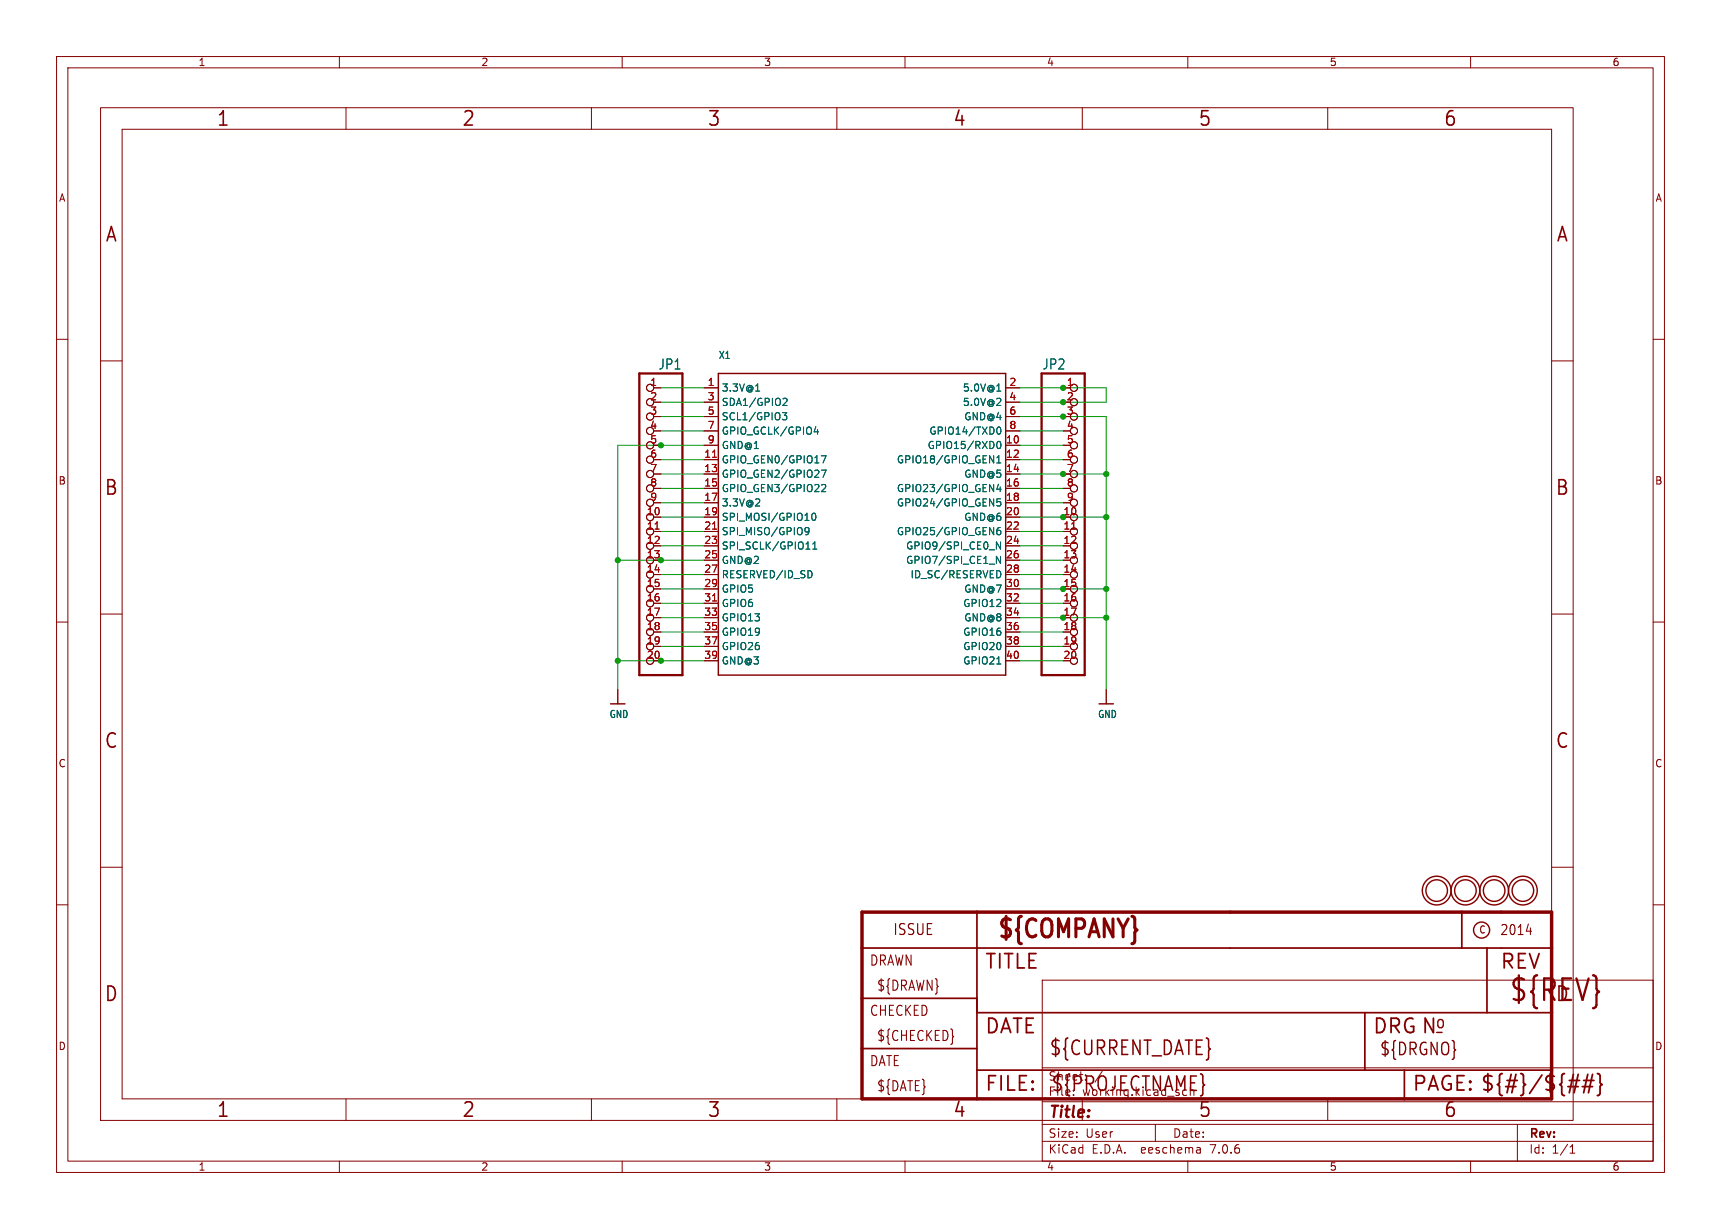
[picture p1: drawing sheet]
(kicad_sch (version 20230121) (generator eeschema)

 (paper "User" 304.267 217.322)

 (lib_symbols
  (symbol "working-eagle-import:FRAME_A4" (in_bom yes) (on_board yes)
   (property "Reference" "#FRAME" (at 0 0 0) (effects (font (size 1.27 1.27)) hide))
   (property "Value" "" (at 0 0 0) (effects (font (size 1.27 1.27)) hide))
   (property "Footprint" "" (at 0 0 0) (effects (font (size 1.27 1.27)) hide))
   (property "Datasheet" "" (at 0 0 0) (effects (font (size 1.27 1.27)) hide))
   (property "ki_locked" "" (at 0 0 0) (effects (font (size 1.27 1.27))))
   (symbol "FRAME_A4_1_0"
    (polyline (pts (xy 0 44.7675) (xy 3.81 44.7675)) (stroke (width 0) (type default)) (fill (type none)))
    (polyline (pts (xy 0 89.535) (xy 3.81 89.535)) (stroke (width 0) (type default)) (fill (type none)))
    (polyline (pts (xy 0 134.3025) (xy 3.81 134.3025)) (stroke (width 0) (type default)) (fill (type none)))
    (polyline (pts (xy 3.81 3.81) (xy 3.81 175.26)) (stroke (width 0) (type default)) (fill (type none)))
    (polyline (pts (xy 43.3917 0) (xy 43.3917 3.81)) (stroke (width 0) (type default)) (fill (type none)))
    (polyline (pts (xy 43.3917 175.26) (xy 43.3917 179.07)) (stroke (width 0) (type default)) (fill (type none)))
    (polyline (pts (xy 86.7833 0) (xy 86.7833 3.81)) (stroke (width 0) (type default)) (fill (type none)))
    (polyline (pts (xy 86.7833 175.26) (xy 86.7833 179.07)) (stroke (width 0) (type default)) (fill (type none)))
    (polyline (pts (xy 130.175 0) (xy 130.175 3.81)) (stroke (width 0) (type default)) (fill (type none)))
    (polyline (pts (xy 130.175 175.26) (xy 130.175 179.07)) (stroke (width 0) (type default)) (fill (type none)))
    (polyline (pts (xy 173.5667 0) (xy 173.5667 3.81)) (stroke (width 0) (type default)) (fill (type none)))
    (polyline (pts (xy 173.5667 175.26) (xy 173.5667 179.07)) (stroke (width 0) (type default)) (fill (type none)))
    (polyline (pts (xy 216.9583 0) (xy 216.9583 3.81)) (stroke (width 0) (type default)) (fill (type none)))
    (polyline (pts (xy 216.9583 175.26) (xy 216.9583 179.07)) (stroke (width 0) (type default)) (fill (type none)))
    (polyline (pts (xy 256.54 3.81) (xy 3.81 3.81)) (stroke (width 0) (type default)) (fill (type none)))
    (polyline (pts (xy 256.54 3.81) (xy 256.54 8.89)) (stroke (width 0.1016) (type solid)) (fill (type none)))
    (polyline (pts (xy 256.54 3.81) (xy 256.54 175.26)) (stroke (width 0) (type default)) (fill (type none)))
    (polyline (pts (xy 256.54 8.89) (xy 256.54 13.97)) (stroke (width 0.1016) (type solid)) (fill (type none)))
    (polyline (pts (xy 256.54 13.97) (xy 256.54 19.05)) (stroke (width 0.1016) (type solid)) (fill (type none)))
    (polyline (pts (xy 256.54 19.05) (xy 256.54 36.83)) (stroke (width 0.1016) (type solid)) (fill (type none)))
    (polyline (pts (xy 256.54 44.7675) (xy 260.35 44.7675)) (stroke (width 0) (type default)) (fill (type none)))
    (polyline (pts (xy 256.54 89.535) (xy 260.35 89.535)) (stroke (width 0) (type default)) (fill (type none)))
    (polyline (pts (xy 256.54 134.3025) (xy 260.35 134.3025)) (stroke (width 0) (type default)) (fill (type none)))
    (polyline (pts (xy 256.54 175.26) (xy 3.81 175.26)) (stroke (width 0) (type default)) (fill (type none)))
    (polyline (pts (xy 0 0) (xy 260.35 0) (xy 260.35 179.07) (xy 0 179.07) (xy 0 0)) (stroke (width 0) (type default)) (fill (type none)))
    (text "1" (at 21.6958 1.905 0) (effects (font (size 2.54 2.286))))
    (text "1" (at 21.6958 177.165 0) (effects (font (size 2.54 2.286))))
    (text "2" (at 65.0875 1.905 0) (effects (font (size 2.54 2.286))))
    (text "2" (at 65.0875 177.165 0) (effects (font (size 2.54 2.286))))
    (text "3" (at 108.4792 1.905 0) (effects (font (size 2.54 2.286))))
    (text "3" (at 108.4792 177.165 0) (effects (font (size 2.54 2.286))))
    (text "4" (at 151.8708 1.905 0) (effects (font (size 2.54 2.286))))
    (text "4" (at 151.8708 177.165 0) (effects (font (size 2.54 2.286))))
    (text "5" (at 195.2625 1.905 0) (effects (font (size 2.54 2.286))))
    (text "5" (at 195.2625 177.165 0) (effects (font (size 2.54 2.286))))
    (text "6" (at 238.6542 1.905 0) (effects (font (size 2.54 2.286))))
    (text "6" (at 238.6542 177.165 0) (effects (font (size 2.54 2.286))))
    (text "A" (at 1.905 156.6863 0) (effects (font (size 2.54 2.286))))
    (text "A" (at 258.445 156.6863 0) (effects (font (size 2.54 2.286))))
    (text "B" (at 1.905 111.9188 0) (effects (font (size 2.54 2.286))))
    (text "B" (at 258.445 111.9188 0) (effects (font (size 2.54 2.286))))
    (text "C" (at 1.905 67.1513 0) (effects (font (size 2.54 2.286))))
    (text "C" (at 258.445 67.1513 0) (effects (font (size 2.54 2.286))))
    (text "D" (at 1.905 22.3838 0) (effects (font (size 2.54 2.286))))
    (text "D" (at 258.445 22.3838 0) (effects (font (size 2.54 2.286)))))
   (symbol "FRAME_A4_2_0"
    (polyline (pts (xy 0 1.27) (xy 20.32 1.27)) (stroke (width 0.6096) (type solid)) (fill (type none)))
    (polyline (pts (xy 0 10.16) (xy 0 1.27)) (stroke (width 0.6096) (type solid)) (fill (type none)))
    (polyline (pts (xy 0 10.16) (xy 20.32 10.16)) (stroke (width 0.3048) (type solid)) (fill (type none)))
    (polyline (pts (xy 0 19.05) (xy 0 10.16)) (stroke (width 0.6096) (type solid)) (fill (type none)))
    (polyline (pts (xy 0 19.05) (xy 20.32 19.05)) (stroke (width 0.3048) (type solid)) (fill (type none)))
    (polyline (pts (xy 0 27.94) (xy 0 19.05)) (stroke (width 0.6096) (type solid)) (fill (type none)))
    (polyline (pts (xy 0 27.94) (xy 20.32 27.94)) (stroke (width 0.3048) (type solid)) (fill (type none)))
    (polyline (pts (xy 0 34.29) (xy 0 27.94)) (stroke (width 0.6096) (type solid)) (fill (type none)))
    (polyline (pts (xy 20.32 1.27) (xy 20.32 6.35)) (stroke (width 0.3048) (type solid)) (fill (type none)))
    (polyline (pts (xy 20.32 1.27) (xy 95.885 1.27)) (stroke (width 0.6096) (type solid)) (fill (type none)))
    (polyline (pts (xy 20.32 6.35) (xy 20.32 10.16)) (stroke (width 0.3048) (type solid)) (fill (type none)))
    (polyline (pts (xy 20.32 6.35) (xy 88.9 6.35)) (stroke (width 0.3048) (type solid)) (fill (type none)))
    (polyline (pts (xy 20.32 10.16) (xy 20.32 19.05)) (stroke (width 0.3048) (type solid)) (fill (type none)))
    (polyline (pts (xy 20.32 16.51) (xy 20.32 19.05)) (stroke (width 0.3048) (type solid)) (fill (type none)))
    (polyline (pts (xy 20.32 19.05) (xy 20.32 27.94)) (stroke (width 0.3048) (type solid)) (fill (type none)))
    (polyline (pts (xy 20.32 27.94) (xy 20.32 34.29)) (stroke (width 0.3048) (type solid)) (fill (type none)))
    (polyline (pts (xy 20.32 27.94) (xy 65.0875 27.94)) (stroke (width 0.3048) (type solid)) (fill (type none)))
    (polyline (pts (xy 20.32 34.29) (xy 0 34.29)) (stroke (width 0.6096) (type solid)) (fill (type none)))
    (polyline (pts (xy 65.0875 27.94) (xy 106.045 27.94)) (stroke (width 0.3048) (type solid)) (fill (type none)))
    (polyline (pts (xy 65.0875 34.29) (xy 20.32 34.29)) (stroke (width 0.6096) (type solid)) (fill (type none)))
    (polyline (pts (xy 88.9 6.35) (xy 95.885 6.35)) (stroke (width 0.3048) (type solid)) (fill (type none)))
    (polyline (pts (xy 88.9 16.51) (xy 20.32 16.51)) (stroke (width 0.3048) (type solid)) (fill (type none)))
    (polyline (pts (xy 88.9 16.51) (xy 88.9 6.35)) (stroke (width 0.3048) (type solid)) (fill (type none)))
    (polyline (pts (xy 95.885 1.27) (xy 121.92 1.27)) (stroke (width 0.6096) (type solid)) (fill (type none)))
    (polyline (pts (xy 95.885 6.35) (xy 95.885 1.27)) (stroke (width 0.3048) (type solid)) (fill (type none)))
    (polyline (pts (xy 95.885 6.35) (xy 121.92 6.35)) (stroke (width 0.3048) (type solid)) (fill (type none)))
    (polyline (pts (xy 101.6 13.0175) (xy 102.5525 13.0175)) (stroke (width 0.254) (type solid)) (fill (type none)))
    (polyline (pts (xy 106.045 27.94) (xy 106.045 34.29)) (stroke (width 0.3048) (type solid)) (fill (type none)))
    (polyline (pts (xy 106.045 27.94) (xy 110.49 27.94)) (stroke (width 0.3048) (type solid)) (fill (type none)))
    (polyline (pts (xy 106.045 34.29) (xy 65.0875 34.29)) (stroke (width 0.6096) (type solid)) (fill (type none)))
    (polyline (pts (xy 110.49 16.51) (xy 88.9 16.51)) (stroke (width 0.3048) (type solid)) (fill (type none)))
    (polyline (pts (xy 110.49 27.94) (xy 110.49 16.51)) (stroke (width 0.3048) (type solid)) (fill (type none)))
    (polyline (pts (xy 110.49 27.94) (xy 113.03 27.94)) (stroke (width 0.3048) (type solid)) (fill (type none)))
    (polyline (pts (xy 113.03 27.94) (xy 121.92 27.94)) (stroke (width 0.3048) (type solid)) (fill (type none)))
    (polyline (pts (xy 113.03 34.29) (xy 106.045 34.29)) (stroke (width 0.6096) (type solid)) (fill (type none)))
    (polyline (pts (xy 121.92 6.35) (xy 121.92 1.27)) (stroke (width 0.6096) (type solid)) (fill (type none)))
    (polyline (pts (xy 121.92 16.51) (xy 110.49 16.51)) (stroke (width 0.3048) (type solid)) (fill (type none)))
    (polyline (pts (xy 121.92 16.51) (xy 121.92 6.35)) (stroke (width 0.6096) (type solid)) (fill (type none)))
    (polyline (pts (xy 121.92 27.94) (xy 121.92 16.51)) (stroke (width 0.6096) (type solid)) (fill (type none)))
    (polyline (pts (xy 121.92 34.29) (xy 113.03 34.29)) (stroke (width 0.6096) (type solid)) (fill (type none)))
    (polyline (pts (xy 121.92 34.29) (xy 121.92 27.94)) (stroke (width 0.6096) (type solid)) (fill (type none)))
    (circle (center 109.5375 31.115) (radius 1.4199) (stroke (width 0.254) (type solid)) (fill (type none)))
    (text "${#}/${##}" (at 109.22 2.54 0) (effects (font (size 2.54 2.54)) (justify left bottom)))
    (text "${CHECKED}" (at 2.54 11.43 0) (effects (font (size 1.778 1.5113)) (justify left bottom)))
    (text "${COMPANY}" (at 23.6538 29.3687 0) (effects (font (size 3.175 2.6987) (thickness 0.5397) bold) (justify left bottom)))
    (text "${CURRENT_DATE}" (at 33.02 8.89 0) (effects (font (size 2.54 2.159)) (justify left bottom)))
    (text "${DATE}" (at 2.54 2.54 0) (effects (font (size 1.778 1.5113)) (justify left bottom)))
    (text "${DRAWN}" (at 2.54 20.32 0) (effects (font (size 1.778 1.5113)) (justify left bottom)))
    (text "${DRGNO}" (at 91.44 8.89 0) (effects (font (size 2.1844 1.8567)) (justify left bottom)))
    (text "${PROJECTNAME}" (at 33.3375 2.54 0) (effects (font (size 2.54 2.159)) (justify left bottom)))
    (text "${REV}" (at 114.3 18.415 0) (effects (font (size 3.81 3.2385)) (justify left bottom)))
    (text "2014" (at 112.7125 30.1625 0) (effects (font (size 1.778 1.5113)) (justify left bottom)))
    (text "C" (at 109.0612 30.48 0) (effects (font (size 1.27 1.0795)) (justify left bottom)))
    (text "CHECKED" (at 1.27 15.875 0) (effects (font (size 1.778 1.5113)) (justify left bottom)))
    (text "DATE" (at 1.27 6.985 0) (effects (font (size 1.778 1.5113)) (justify left bottom)))
    (text "DATE" (at 21.59 12.7 0) (effects (font (size 2.54 2.54)) (justify left bottom)))
    (text "DRAWN" (at 1.27 24.765 0) (effects (font (size 1.778 1.5113)) (justify left bottom)))
    (text "DRG" (at 90.17 12.7 0) (effects (font (size 2.54 2.54)) (justify left bottom)))
    (text "FILE:" (at 21.59 2.54 0) (effects (font (size 2.54 2.54)) (justify left bottom)))
    (text "ISSUE" (at 5.3975 30.1625 0) (effects (font (size 1.9304 1.6408)) (justify left bottom)))
    (text "N" (at 98.7425 12.7 0) (effects (font (size 2.54 2.54)) (justify left bottom)))
    (text "o" (at 101.2825 13.6525 0) (effects (font (size 2.1844 1.8567)) (justify left bottom)))
    (text "PAGE:" (at 97.155 2.54 0) (effects (font (size 2.54 2.54)) (justify left bottom)))
    (text "REV" (at 112.7125 24.13 0) (effects (font (size 2.54 2.54)) (justify left bottom)))
    (text "TITLE" (at 21.59 24.13 0) (effects (font (size 2.54 2.54)) (justify left bottom)))))
  (symbol "working-eagle-import:GND" (power) (in_bom yes) (on_board yes)
   (property "Reference" "" (at 0 0 0) (effects (font (size 1.27 1.27)) hide))
   (property "Value" "GND" (at -1.524 -2.54 0) (effects (font (size 1.27 1.0795)) (justify left bottom)))
   (property "Footprint" "" (at 0 0 0) (effects (font (size 1.27 1.27)) hide))
   (property "Datasheet" "" (at 0 0 0) (effects (font (size 1.27 1.27)) hide))
   (property "ki_locked" "" (at 0 0 0) (effects (font (size 1.27 1.27))))
   (symbol "GND_1_0"
    (polyline (pts (xy -1.27 0) (xy 1.27 0)) (stroke (width 0.254) (type solid)) (fill (type none)))
    (pin power_in line (at 0 2.54 270) (length 2.54) (name "GND" (effects (font (size 0 0)))) (number "1" (effects (font (size 0 0)))))))
  (symbol "working-eagle-import:HEADER-1X20ROUND" (in_bom yes) (on_board yes)
   (property "Reference" "JP" (at -6.35 26.035 0) (effects (font (size 1.778 1.5113)) (justify left bottom)))
   (property "Value" "" (at -6.35 -30.48 0) (effects (font (size 1.778 1.5113)) (justify left bottom)))
   (property "Footprint" "working:1X20_ROUND" (at 0 0 0) (effects (font (size 1.27 1.27)) hide))
   (property "Datasheet" "" (at 0 0 0) (effects (font (size 1.27 1.27)) hide))
   (property "ki_locked" "" (at 0 0 0) (effects (font (size 1.27 1.27))))
   (symbol "HEADER-1X20ROUND_1_0"
    (polyline (pts (xy -6.35 -27.94) (xy 1.27 -27.94)) (stroke (width 0.4064) (type solid)) (fill (type none)))
    (polyline (pts (xy -6.35 25.4) (xy -6.35 -27.94)) (stroke (width 0.4064) (type solid)) (fill (type none)))
    (polyline (pts (xy 1.27 -27.94) (xy 1.27 25.4)) (stroke (width 0.4064) (type solid)) (fill (type none)))
    (polyline (pts (xy 1.27 25.4) (xy -6.35 25.4)) (stroke (width 0.4064) (type solid)) (fill (type none)))
    (pin passive inverted (at -2.54 22.86 0) (length 2.54) (name "1" (effects (font (size 0 0)))) (number "1" (effects (font (size 1.27 1.27)))))
    (pin passive inverted (at -2.54 0 0) (length 2.54) (name "10" (effects (font (size 0 0)))) (number "10" (effects (font (size 1.27 1.27)))))
    (pin passive inverted (at -2.54 -2.54 0) (length 2.54) (name "11" (effects (font (size 0 0)))) (number "11" (effects (font (size 1.27 1.27)))))
    (pin passive inverted (at -2.54 -5.08 0) (length 2.54) (name "12" (effects (font (size 0 0)))) (number "12" (effects (font (size 1.27 1.27)))))
    (pin passive inverted (at -2.54 -7.62 0) (length 2.54) (name "13" (effects (font (size 0 0)))) (number "13" (effects (font (size 1.27 1.27)))))
    (pin passive inverted (at -2.54 -10.16 0) (length 2.54) (name "14" (effects (font (size 0 0)))) (number "14" (effects (font (size 1.27 1.27)))))
    (pin passive inverted (at -2.54 -12.7 0) (length 2.54) (name "15" (effects (font (size 0 0)))) (number "15" (effects (font (size 1.27 1.27)))))
    (pin passive inverted (at -2.54 -15.24 0) (length 2.54) (name "16" (effects (font (size 0 0)))) (number "16" (effects (font (size 1.27 1.27)))))
    (pin passive inverted (at -2.54 -17.78 0) (length 2.54) (name "17" (effects (font (size 0 0)))) (number "17" (effects (font (size 1.27 1.27)))))
    (pin passive inverted (at -2.54 -20.32 0) (length 2.54) (name "18" (effects (font (size 0 0)))) (number "18" (effects (font (size 1.27 1.27)))))
    (pin passive inverted (at -2.54 -22.86 0) (length 2.54) (name "19" (effects (font (size 0 0)))) (number "19" (effects (font (size 1.27 1.27)))))
    (pin passive inverted (at -2.54 20.32 0) (length 2.54) (name "2" (effects (font (size 0 0)))) (number "2" (effects (font (size 1.27 1.27)))))
    (pin passive inverted (at -2.54 -25.4 0) (length 2.54) (name "20" (effects (font (size 0 0)))) (number "20" (effects (font (size 1.27 1.27)))))
    (pin passive inverted (at -2.54 17.78 0) (length 2.54) (name "3" (effects (font (size 0 0)))) (number "3" (effects (font (size 1.27 1.27)))))
    (pin passive inverted (at -2.54 15.24 0) (length 2.54) (name "4" (effects (font (size 0 0)))) (number "4" (effects (font (size 1.27 1.27)))))
    (pin passive inverted (at -2.54 12.7 0) (length 2.54) (name "5" (effects (font (size 0 0)))) (number "5" (effects (font (size 1.27 1.27)))))
    (pin passive inverted (at -2.54 10.16 0) (length 2.54) (name "6" (effects (font (size 0 0)))) (number "6" (effects (font (size 1.27 1.27)))))
    (pin passive inverted (at -2.54 7.62 0) (length 2.54) (name "7" (effects (font (size 0 0)))) (number "7" (effects (font (size 1.27 1.27)))))
    (pin passive inverted (at -2.54 5.08 0) (length 2.54) (name "8" (effects (font (size 0 0)))) (number "8" (effects (font (size 1.27 1.27)))))
    (pin passive inverted (at -2.54 2.54 0) (length 2.54) (name "9" (effects (font (size 0 0)))) (number "9" (effects (font (size 1.27 1.27)))))))
  (symbol "working-eagle-import:MOUNTINGHOLE2.5_THICK" (in_bom yes) (on_board yes)
   (property "Reference" "" (at 0 0 0) (effects (font (size 1.27 1.27)) hide))
   (property "Value" "" (at 0 0 0) (effects (font (size 1.27 1.27)) hide))
   (property "Footprint" "working:MOUNTINGHOLE_2.5_PLATED_THICK" (at 0 0 0) (effects (font (size 1.27 1.27)) hide))
   (property "Datasheet" "" (at 0 0 0) (effects (font (size 1.27 1.27)) hide))
   (property "ki_locked" "" (at 0 0 0) (effects (font (size 1.27 1.27))))
   (symbol "MOUNTINGHOLE2.5_THICK_1_0"
    (circle (center 0 0) (radius 1.905) (stroke (width 0.254) (type solid)) (fill (type none)))
    (circle (center 0 0) (radius 2.54) (stroke (width 0.254) (type solid)) (fill (type none)))))
  (symbol "working-eagle-import:RASPBERRYPI_B+_IDC" (in_bom yes) (on_board yes)
   (property "Reference" "X" (at -25.4 27.94 0) (effects (font (size 1.27 1.0795)) (justify left bottom)))
   (property "Value" "" (at -25.4 -30.48 0) (effects (font (size 1.27 1.0795)) (justify left bottom)))
   (property "Footprint" "working:RASPBERRYPI_B+_IDC" (at 0 0 0) (effects (font (size 1.27 1.27)) hide))
   (property "Datasheet" "" (at 0 0 0) (effects (font (size 1.27 1.27)) hide))
   (property "ki_locked" "" (at 0 0 0) (effects (font (size 1.27 1.27))))
   (symbol "RASPBERRYPI_B+_IDC_1_0"
    (polyline (pts (xy -25.4 -27.94) (xy -25.4 25.4)) (stroke (width 0.254) (type solid)) (fill (type none)))
    (polyline (pts (xy -25.4 25.4) (xy 25.4 25.4)) (stroke (width 0.254) (type solid)) (fill (type none)))
    (polyline (pts (xy 25.4 -27.94) (xy -25.4 -27.94)) (stroke (width 0.254) (type solid)) (fill (type none)))
    (polyline (pts (xy 25.4 25.4) (xy 25.4 -27.94)) (stroke (width 0.254) (type solid)) (fill (type none)))
    (pin power_in line (at -27.94 22.86 0) (length 2.54) (name "3.3V@1" (effects (font (size 1.27 1.27)))) (number "1" (effects (font (size 1.27 1.27)))))
    (pin bidirectional line (at 27.94 12.7 180) (length 2.54) (name "GPIO15/RXD0" (effects (font (size 1.27 1.27)))) (number "10" (effects (font (size 1.27 1.27)))))
    (pin bidirectional line (at -27.94 10.16 0) (length 2.54) (name "GPIO_GEN0/GPIO17" (effects (font (size 1.27 1.27)))) (number "11" (effects (font (size 1.27 1.27)))))
    (pin bidirectional line (at 27.94 10.16 180) (length 2.54) (name "GPIO18/GPIO_GEN1" (effects (font (size 1.27 1.27)))) (number "12" (effects (font (size 1.27 1.27)))))
    (pin bidirectional line (at -27.94 7.62 0) (length 2.54) (name "GPIO_GEN2/GPIO27" (effects (font (size 1.27 1.27)))) (number "13" (effects (font (size 1.27 1.27)))))
    (pin power_in line (at 27.94 7.62 180) (length 2.54) (name "GND@5" (effects (font (size 1.27 1.27)))) (number "14" (effects (font (size 1.27 1.27)))))
    (pin bidirectional line (at -27.94 5.08 0) (length 2.54) (name "GPIO_GEN3/GPIO22" (effects (font (size 1.27 1.27)))) (number "15" (effects (font (size 1.27 1.27)))))
    (pin bidirectional line (at 27.94 5.08 180) (length 2.54) (name "GPIO23/GPIO_GEN4" (effects (font (size 1.27 1.27)))) (number "16" (effects (font (size 1.27 1.27)))))
    (pin power_in line (at -27.94 2.54 0) (length 2.54) (name "3.3V@2" (effects (font (size 1.27 1.27)))) (number "17" (effects (font (size 1.27 1.27)))))
    (pin bidirectional line (at 27.94 2.54 180) (length 2.54) (name "GPIO24/GPIO_GEN5" (effects (font (size 1.27 1.27)))) (number "18" (effects (font (size 1.27 1.27)))))
    (pin bidirectional line (at -27.94 0 0) (length 2.54) (name "SPI_MOSI/GPIO10" (effects (font (size 1.27 1.27)))) (number "19" (effects (font (size 1.27 1.27)))))
    (pin power_in line (at 27.94 22.86 180) (length 2.54) (name "5.0V@1" (effects (font (size 1.27 1.27)))) (number "2" (effects (font (size 1.27 1.27)))))
    (pin power_in line (at 27.94 0 180) (length 2.54) (name "GND@6" (effects (font (size 1.27 1.27)))) (number "20" (effects (font (size 1.27 1.27)))))
    (pin input line (at -27.94 -2.54 0) (length 2.54) (name "SPI_MISO/GPIO9" (effects (font (size 1.27 1.27)))) (number "21" (effects (font (size 1.27 1.27)))))
    (pin bidirectional line (at 27.94 -2.54 180) (length 2.54) (name "GPIO25/GPIO_GEN6" (effects (font (size 1.27 1.27)))) (number "22" (effects (font (size 1.27 1.27)))))
    (pin bidirectional line (at -27.94 -5.08 0) (length 2.54) (name "SPI_SCLK/GPIO11" (effects (font (size 1.27 1.27)))) (number "23" (effects (font (size 1.27 1.27)))))
    (pin bidirectional line (at 27.94 -5.08 180) (length 2.54) (name "GPIO9/SPI_CE0_N" (effects (font (size 1.27 1.27)))) (number "24" (effects (font (size 1.27 1.27)))))
    (pin power_in line (at -27.94 -7.62 0) (length 2.54) (name "GND@2" (effects (font (size 1.27 1.27)))) (number "25" (effects (font (size 1.27 1.27)))))
    (pin bidirectional line (at 27.94 -7.62 180) (length 2.54) (name "GPIO7/SPI_CE1_N" (effects (font (size 1.27 1.27)))) (number "26" (effects (font (size 1.27 1.27)))))
    (pin bidirectional line (at -27.94 -10.16 0) (length 2.54) (name "RESERVED/ID_SD" (effects (font (size 1.27 1.27)))) (number "27" (effects (font (size 1.27 1.27)))))
    (pin bidirectional line (at 27.94 -10.16 180) (length 2.54) (name "ID_SC/RESERVED" (effects (font (size 1.27 1.27)))) (number "28" (effects (font (size 1.27 1.27)))))
    (pin bidirectional line (at -27.94 -12.7 0) (length 2.54) (name "GPIO5" (effects (font (size 1.27 1.27)))) (number "29" (effects (font (size 1.27 1.27)))))
    (pin bidirectional line (at -27.94 20.32 0) (length 2.54) (name "SDA1/GPIO2" (effects (font (size 1.27 1.27)))) (number "3" (effects (font (size 1.27 1.27)))))
    (pin power_in line (at 27.94 -12.7 180) (length 2.54) (name "GND@7" (effects (font (size 1.27 1.27)))) (number "30" (effects (font (size 1.27 1.27)))))
    (pin bidirectional line (at -27.94 -15.24 0) (length 2.54) (name "GPIO6" (effects (font (size 1.27 1.27)))) (number "31" (effects (font (size 1.27 1.27)))))
    (pin bidirectional line (at 27.94 -15.24 180) (length 2.54) (name "GPIO12" (effects (font (size 1.27 1.27)))) (number "32" (effects (font (size 1.27 1.27)))))
    (pin bidirectional line (at -27.94 -17.78 0) (length 2.54) (name "GPIO13" (effects (font (size 1.27 1.27)))) (number "33" (effects (font (size 1.27 1.27)))))
    (pin power_in line (at 27.94 -17.78 180) (length 2.54) (name "GND@8" (effects (font (size 1.27 1.27)))) (number "34" (effects (font (size 1.27 1.27)))))
    (pin bidirectional line (at -27.94 -20.32 0) (length 2.54) (name "GPIO19" (effects (font (size 1.27 1.27)))) (number "35" (effects (font (size 1.27 1.27)))))
    (pin bidirectional line (at 27.94 -20.32 180) (length 2.54) (name "GPIO16" (effects (font (size 1.27 1.27)))) (number "36" (effects (font (size 1.27 1.27)))))
    (pin bidirectional line (at -27.94 -22.86 0) (length 2.54) (name "GPIO26" (effects (font (size 1.27 1.27)))) (number "37" (effects (font (size 1.27 1.27)))))
    (pin bidirectional line (at 27.94 -22.86 180) (length 2.54) (name "GPIO20" (effects (font (size 1.27 1.27)))) (number "38" (effects (font (size 1.27 1.27)))))
    (pin power_in line (at -27.94 -25.4 0) (length 2.54) (name "GND@3" (effects (font (size 1.27 1.27)))) (number "39" (effects (font (size 1.27 1.27)))))
    (pin power_in line (at 27.94 20.32 180) (length 2.54) (name "5.0V@2" (effects (font (size 1.27 1.27)))) (number "4" (effects (font (size 1.27 1.27)))))
    (pin bidirectional line (at 27.94 -25.4 180) (length 2.54) (name "GPIO21" (effects (font (size 1.27 1.27)))) (number "40" (effects (font (size 1.27 1.27)))))
    (pin bidirectional line (at -27.94 17.78 0) (length 2.54) (name "SCL1/GPIO3" (effects (font (size 1.27 1.27)))) (number "5" (effects (font (size 1.27 1.27)))))
    (pin power_in line (at 27.94 17.78 180) (length 2.54) (name "GND@4" (effects (font (size 1.27 1.27)))) (number "6" (effects (font (size 1.27 1.27)))))
    (pin bidirectional line (at -27.94 15.24 0) (length 2.54) (name "GPIO_GCLK/GPIO4" (effects (font (size 1.27 1.27)))) (number "7" (effects (font (size 1.27 1.27)))))
    (pin bidirectional line (at 27.94 15.24 180) (length 2.54) (name "GPIO14/TXD0" (effects (font (size 1.27 1.27)))) (number "8" (effects (font (size 1.27 1.27)))))
    (pin power_in line (at -27.94 12.7 0) (length 2.54) (name "GND@1" (effects (font (size 1.27 1.27)))) (number "9" (effects (font (size 1.27 1.27))))))))

 (junction (at 187.96 109.22) (diameter 0) (color 0 0 0 0))
 (junction (at 109.22 99.06) (diameter 0) (color 0 0 0 0))
 (junction (at 116.84 78.74) (diameter 0) (color 0 0 0 0))
 (junction (at 187.96 104.14) (diameter 0) (color 0 0 0 0))
 (junction (at 187.96 71.12) (diameter 0) (color 0 0 0 0))
 (junction (at 187.96 73.66) (diameter 0) (color 0 0 0 0))
 (junction (at 195.58 91.44) (diameter 0) (color 0 0 0 0))
 (junction (at 116.84 116.84) (diameter 0) (color 0 0 0 0))
 (junction (at 195.58 83.82) (diameter 0) (color 0 0 0 0))
 (junction (at 187.96 68.58) (diameter 0) (color 0 0 0 0))
 (junction (at 187.96 91.44) (diameter 0) (color 0 0 0 0))
 (junction (at 195.58 104.14) (diameter 0) (color 0 0 0 0))
 (junction (at 187.96 83.82) (diameter 0) (color 0 0 0 0))
 (junction (at 109.22 116.84) (diameter 0) (color 0 0 0 0))
 (junction (at 195.58 109.22) (diameter 0) (color 0 0 0 0))
 (junction (at 116.84 99.06) (diameter 0) (color 0 0 0 0))

 (wire (pts (xy 195.58 83.82) (xy 195.58 91.44)) (stroke (width 0.1524) (type solid)))
 (wire (pts (xy 187.96 93.98) (xy 180.34 93.98)) (stroke (width 0.1524) (type solid)))
 (wire (pts (xy 109.22 116.84) (xy 109.22 121.92)) (stroke (width 0.1524) (type solid)))
 (wire (pts (xy 116.84 78.74) (xy 109.22 78.74)) (stroke (width 0.1524) (type solid)))
 (wire (pts (xy 187.96 109.22) (xy 195.58 109.22)) (stroke (width 0.1524) (type solid)))
 (wire (pts (xy 187.96 71.12) (xy 180.34 71.12)) (stroke (width 0.1524) (type solid)))
 (wire (pts (xy 116.84 91.44) (xy 124.46 91.44)) (stroke (width 0.1524) (type solid)))
 (wire (pts (xy 187.96 111.76) (xy 180.34 111.76)) (stroke (width 0.1524) (type solid)))
 (wire (pts (xy 116.84 83.82) (xy 124.46 83.82)) (stroke (width 0.1524) (type solid)))
 (wire (pts (xy 187.96 81.28) (xy 180.34 81.28)) (stroke (width 0.1524) (type solid)))
 (wire (pts (xy 116.84 86.36) (xy 124.46 86.36)) (stroke (width 0.1524) (type solid)))
 (wire (pts (xy 116.84 114.3) (xy 124.46 114.3)) (stroke (width 0.1524) (type solid)))
 (wire (pts (xy 195.58 91.44) (xy 195.58 104.14)) (stroke (width 0.1524) (type solid)))
 (wire (pts (xy 195.58 68.58) (xy 195.58 71.12)) (stroke (width 0.1524) (type solid)))
 (wire (pts (xy 195.58 71.12) (xy 187.96 71.12)) (stroke (width 0.1524) (type solid)))
 (wire (pts (xy 195.58 104.14) (xy 195.58 109.22)) (stroke (width 0.1524) (type solid)))
 (wire (pts (xy 116.84 101.6) (xy 124.46 101.6)) (stroke (width 0.1524) (type solid)))
 (wire (pts (xy 109.22 78.74) (xy 109.22 99.06)) (stroke (width 0.1524) (type solid)))
 (wire (pts (xy 116.84 81.28) (xy 124.46 81.28)) (stroke (width 0.1524) (type solid)))
 (wire (pts (xy 187.96 83.82) (xy 180.34 83.82)) (stroke (width 0.1524) (type solid)))
 (wire (pts (xy 116.84 116.84) (xy 124.46 116.84)) (stroke (width 0.1524) (type solid)))
 (wire (pts (xy 116.84 106.68) (xy 124.46 106.68)) (stroke (width 0.1524) (type solid)))
 (wire (pts (xy 187.96 104.14) (xy 195.58 104.14)) (stroke (width 0.1524) (type solid)))
 (wire (pts (xy 116.84 71.12) (xy 124.46 71.12)) (stroke (width 0.1524) (type solid)))
 (wire (pts (xy 116.84 73.66) (xy 124.46 73.66)) (stroke (width 0.1524) (type solid)))
 (wire (pts (xy 187.96 88.9) (xy 180.34 88.9)) (stroke (width 0.1524) (type solid)))
 (wire (pts (xy 116.84 116.84) (xy 109.22 116.84)) (stroke (width 0.1524) (type solid)))
 (wire (pts (xy 187.96 76.2) (xy 180.34 76.2)) (stroke (width 0.1524) (type solid)))
 (wire (pts (xy 187.96 86.36) (xy 180.34 86.36)) (stroke (width 0.1524) (type solid)))
 (wire (pts (xy 116.84 109.22) (xy 124.46 109.22)) (stroke (width 0.1524) (type solid)))
 (wire (pts (xy 116.84 99.06) (xy 124.46 99.06)) (stroke (width 0.1524) (type solid)))
 (wire (pts (xy 187.96 73.66) (xy 195.58 73.66)) (stroke (width 0.1524) (type solid)))
 (wire (pts (xy 187.96 68.58) (xy 180.34 68.58)) (stroke (width 0.1524) (type solid)))
 (wire (pts (xy 187.96 73.66) (xy 180.34 73.66)) (stroke (width 0.1524) (type solid)))
 (wire (pts (xy 187.96 91.44) (xy 195.58 91.44)) (stroke (width 0.1524) (type solid)))
 (wire (pts (xy 187.96 68.58) (xy 195.58 68.58)) (stroke (width 0.1524) (type solid)))
 (wire (pts (xy 116.84 78.74) (xy 124.46 78.74)) (stroke (width 0.1524) (type solid)))
 (wire (pts (xy 187.96 101.6) (xy 180.34 101.6)) (stroke (width 0.1524) (type solid)))
 (wire (pts (xy 116.84 68.58) (xy 124.46 68.58)) (stroke (width 0.1524) (type solid)))
 (wire (pts (xy 195.58 73.66) (xy 195.58 83.82)) (stroke (width 0.1524) (type solid)))
 (wire (pts (xy 187.96 96.52) (xy 180.34 96.52)) (stroke (width 0.1524) (type solid)))
 (wire (pts (xy 116.84 111.76) (xy 124.46 111.76)) (stroke (width 0.1524) (type solid)))
 (wire (pts (xy 109.22 99.06) (xy 109.22 116.84)) (stroke (width 0.1524) (type solid)))
 (wire (pts (xy 187.96 116.84) (xy 180.34 116.84)) (stroke (width 0.1524) (type solid)))
 (wire (pts (xy 187.96 114.3) (xy 180.34 114.3)) (stroke (width 0.1524) (type solid)))
 (wire (pts (xy 187.96 106.68) (xy 180.34 106.68)) (stroke (width 0.1524) (type solid)))
 (wire (pts (xy 116.84 99.06) (xy 109.22 99.06)) (stroke (width 0.1524) (type solid)))
 (wire (pts (xy 116.84 88.9) (xy 124.46 88.9)) (stroke (width 0.1524) (type solid)))
 (wire (pts (xy 116.84 93.98) (xy 124.46 93.98)) (stroke (width 0.1524) (type solid)))
 (wire (pts (xy 187.96 99.06) (xy 180.34 99.06)) (stroke (width 0.1524) (type solid)))
 (wire (pts (xy 187.96 109.22) (xy 180.34 109.22)) (stroke (width 0.1524) (type solid)))
 (wire (pts (xy 187.96 104.14) (xy 180.34 104.14)) (stroke (width 0.1524) (type solid)))
 (wire (pts (xy 187.96 78.74) (xy 180.34 78.74)) (stroke (width 0.1524) (type solid)))
 (wire (pts (xy 116.84 104.14) (xy 124.46 104.14)) (stroke (width 0.1524) (type solid)))
 (wire (pts (xy 116.84 96.52) (xy 124.46 96.52)) (stroke (width 0.1524) (type solid)))
 (wire (pts (xy 187.96 91.44) (xy 180.34 91.44)) (stroke (width 0.1524) (type solid)))
 (wire (pts (xy 195.58 109.22) (xy 195.58 121.92)) (stroke (width 0.1524) (type solid)))
 (wire (pts (xy 187.96 83.82) (xy 195.58 83.82)) (stroke (width 0.1524) (type solid)))
 (wire (pts (xy 116.84 76.2) (xy 124.46 76.2)) (stroke (width 0.1524) (type solid)))

 (symbol (lib_id "working-eagle-import:RASPBERRYPI_B+_IDC") (at 152.4 91.44 0) (unit 1) (in_bom yes) (on_board yes) (dnp no)
  (property "Reference" "X1" (at 127 63.5 0) (effects (font (size 1.27 1.0795)) (justify left bottom)))
  (property "Value" "RASPBERRYPI_B+_IDC" (at 127 121.92 0) (effects (font (size 1.27 1.0795)) (justify left bottom) hide))
  (property "Footprint" "working:RASPBERRYPI_B+_IDC" (at 152.4 91.44 0) (effects (font (size 1.27 1.27)) hide))
  (property "Datasheet" "" (at 152.4 91.44 0) (effects (font (size 1.27 1.27)) hide)) (pin "1") (pin "10") (pin "11") (pin "12") (pin "13") (pin "14") (pin "15") (pin "16") (pin "17") (pin "18") (pin "19") (pin "2") (pin "20") (pin "21") (pin "22") (pin "23") (pin "24") (pin "25") (pin "26") (pin "27") (pin "28") (pin "29") (pin "3") (pin "30") (pin "31") (pin "32") (pin "33") (pin "34") (pin "35") (pin "36") (pin "37") (pin "38") (pin "39") (pin "4") (pin "40") (pin "5") (pin "6") (pin "7") (pin "8") (pin "9"))

 (symbol (lib_id "working-eagle-import:GND") (at 195.58 124.46 0) (unit 1) (in_bom yes) (on_board yes) (dnp no)
  (property "Reference" "#U$7" (at 195.58 124.46 0) (effects (font (size 1.27 1.27)) hide))
  (property "Value" "GND" (at 194.056 127 0) (effects (font (size 1.27 1.0795)) (justify left bottom)))
  (property "Footprint" "" (at 195.58 124.46 0) (effects (font (size 1.27 1.27)) hide))
  (property "Datasheet" "" (at 195.58 124.46 0) (effects (font (size 1.27 1.27)) hide)) (pin "1"))

 (symbol (lib_id "working-eagle-import:MOUNTINGHOLE2.5_THICK") (at 269.24 157.48 0) (unit 1) (in_bom yes) (on_board yes) (dnp no)
  (property "Reference" "U$1" (at 269.24 157.48 0) (effects (font (size 1.27 1.27)) hide))
  (property "Value" "MOUNTINGHOLE2.5_THICK" (at 269.24 157.48 0) (effects (font (size 1.27 1.27)) hide))
  (property "Footprint" "working:MOUNTINGHOLE_2.5_PLATED_THICK" (at 269.24 157.48 0) (effects (font (size 1.27 1.27)) hide))
  (property "Datasheet" "" (at 269.24 157.48 0) (effects (font (size 1.27 1.27)) hide)))

 (symbol (lib_id "working-eagle-import:FRAME_A4") (at 17.78 198.12 0) (unit 1) (in_bom yes) (on_board yes) (dnp no)
  (property "Reference" "#FRAME1" (at 17.78 198.12 0) (effects (font (size 1.27 1.27)) hide))
  (property "Value" "FRAME_A4" (at 17.78 198.12 0) (effects (font (size 1.27 1.27)) hide))
  (property "Footprint" "" (at 17.78 198.12 0) (effects (font (size 1.27 1.27)) hide))
  (property "Datasheet" "" (at 17.78 198.12 0) (effects (font (size 1.27 1.27)) hide)))

 (symbol (lib_id "working-eagle-import:MOUNTINGHOLE2.5_THICK") (at 254 157.48 0) (unit 1) (in_bom yes) (on_board yes) (dnp no)
  (property "Reference" "U$2" (at 254 157.48 0) (effects (font (size 1.27 1.27)) hide))
  (property "Value" "MOUNTINGHOLE2.5_THICK" (at 254 157.48 0) (effects (font (size 1.27 1.27)) hide))
  (property "Footprint" "working:MOUNTINGHOLE_2.5_PLATED_THICK" (at 254 157.48 0) (effects (font (size 1.27 1.27)) hide))
  (property "Datasheet" "" (at 254 157.48 0) (effects (font (size 1.27 1.27)) hide)))

 (symbol (lib_id "working-eagle-import:MOUNTINGHOLE2.5_THICK") (at 259.08 157.48 0) (unit 1) (in_bom yes) (on_board yes) (dnp no)
  (property "Reference" "U$4" (at 259.08 157.48 0) (effects (font (size 1.27 1.27)) hide))
  (property "Value" "MOUNTINGHOLE2.5_THICK" (at 259.08 157.48 0) (effects (font (size 1.27 1.27)) hide))
  (property "Footprint" "working:MOUNTINGHOLE_2.5_PLATED_THICK" (at 259.08 157.48 0) (effects (font (size 1.27 1.27)) hide))
  (property "Datasheet" "" (at 259.08 157.48 0) (effects (font (size 1.27 1.27)) hide)))

 (symbol (lib_id "working-eagle-import:FRAME_A4") (at 152.4 195.58 0) (unit 2) (in_bom yes) (on_board yes) (dnp no)
  (property "Reference" "#FRAME1" (at 152.4 195.58 0) (effects (font (size 1.27 1.27)) hide))
  (property "Value" "FRAME_A4" (at 152.4 195.58 0) (effects (font (size 1.27 1.27)) hide))
  (property "Footprint" "" (at 152.4 195.58 0) (effects (font (size 1.27 1.27)) hide))
  (property "Datasheet" "" (at 152.4 195.58 0) (effects (font (size 1.27 1.27)) hide)))

 (symbol (lib_id "working-eagle-import:MOUNTINGHOLE2.5_THICK") (at 264.16 157.48 0) (unit 1) (in_bom yes) (on_board yes) (dnp no)
  (property "Reference" "U$3" (at 264.16 157.48 0) (effects (font (size 1.27 1.27)) hide))
  (property "Value" "MOUNTINGHOLE2.5_THICK" (at 264.16 157.48 0) (effects (font (size 1.27 1.27)) hide))
  (property "Footprint" "working:MOUNTINGHOLE_2.5_PLATED_THICK" (at 264.16 157.48 0) (effects (font (size 1.27 1.27)) hide))
  (property "Datasheet" "" (at 264.16 157.48 0) (effects (font (size 1.27 1.27)) hide)))

 (symbol (lib_id "working-eagle-import:HEADER-1X20ROUND") (at 190.5 91.44 0) (unit 1) (in_bom yes) (on_board yes) (dnp no)
  (property "Reference" "JP2" (at 184.15 65.405 0) (effects (font (size 1.778 1.5113)) (justify left bottom)))
  (property "Value" "HEADER-1X20ROUND" (at 184.15 121.92 0) (effects (font (size 1.778 1.5113)) (justify left bottom) hide))
  (property "Footprint" "working:1X20_ROUND" (at 190.5 91.44 0) (effects (font (size 1.27 1.27)) hide))
  (property "Datasheet" "" (at 190.5 91.44 0) (effects (font (size 1.27 1.27)) hide)) (pin "1") (pin "10") (pin "11") (pin "12") (pin "13") (pin "14") (pin "15") (pin "16") (pin "17") (pin "18") (pin "19") (pin "2") (pin "20") (pin "3") (pin "4") (pin "5") (pin "6") (pin "7") (pin "8") (pin "9"))

 (symbol (lib_id "working-eagle-import:HEADER-1X20ROUND") (at 114.3 91.44 0) (mirror y) (unit 1) (in_bom yes) (on_board yes) (dnp no)
  (property "Reference" "JP1" (at 120.65 65.405 0) (effects (font (size 1.778 1.5113)) (justify left bottom)))
  (property "Value" "HEADER-1X20ROUND" (at 120.65 121.92 0) (effects (font (size 1.778 1.5113)) (justify left bottom) hide))
  (property "Footprint" "working:1X20_ROUND" (at 114.3 91.44 0) (effects (font (size 1.27 1.27)) hide))
  (property "Datasheet" "" (at 114.3 91.44 0) (effects (font (size 1.27 1.27)) hide)) (pin "1") (pin "10") (pin "11") (pin "12") (pin "13") (pin "14") (pin "15") (pin "16") (pin "17") (pin "18") (pin "19") (pin "2") (pin "20") (pin "3") (pin "4") (pin "5") (pin "6") (pin "7") (pin "8") (pin "9"))

 (symbol (lib_id "working-eagle-import:GND") (at 109.22 124.46 0) (unit 1) (in_bom yes) (on_board yes) (dnp no)
  (property "Reference" "#U$6" (at 109.22 124.46 0) (effects (font (size 1.27 1.27)) hide))
  (property "Value" "GND" (at 107.696 127 0) (effects (font (size 1.27 1.0795)) (justify left bottom)))
  (property "Footprint" "" (at 109.22 124.46 0) (effects (font (size 1.27 1.27)) hide))
  (property "Datasheet" "" (at 109.22 124.46 0) (effects (font (size 1.27 1.27)) hide)) (pin "1"))

 (sheet_instances (path "" (page "1"))))
